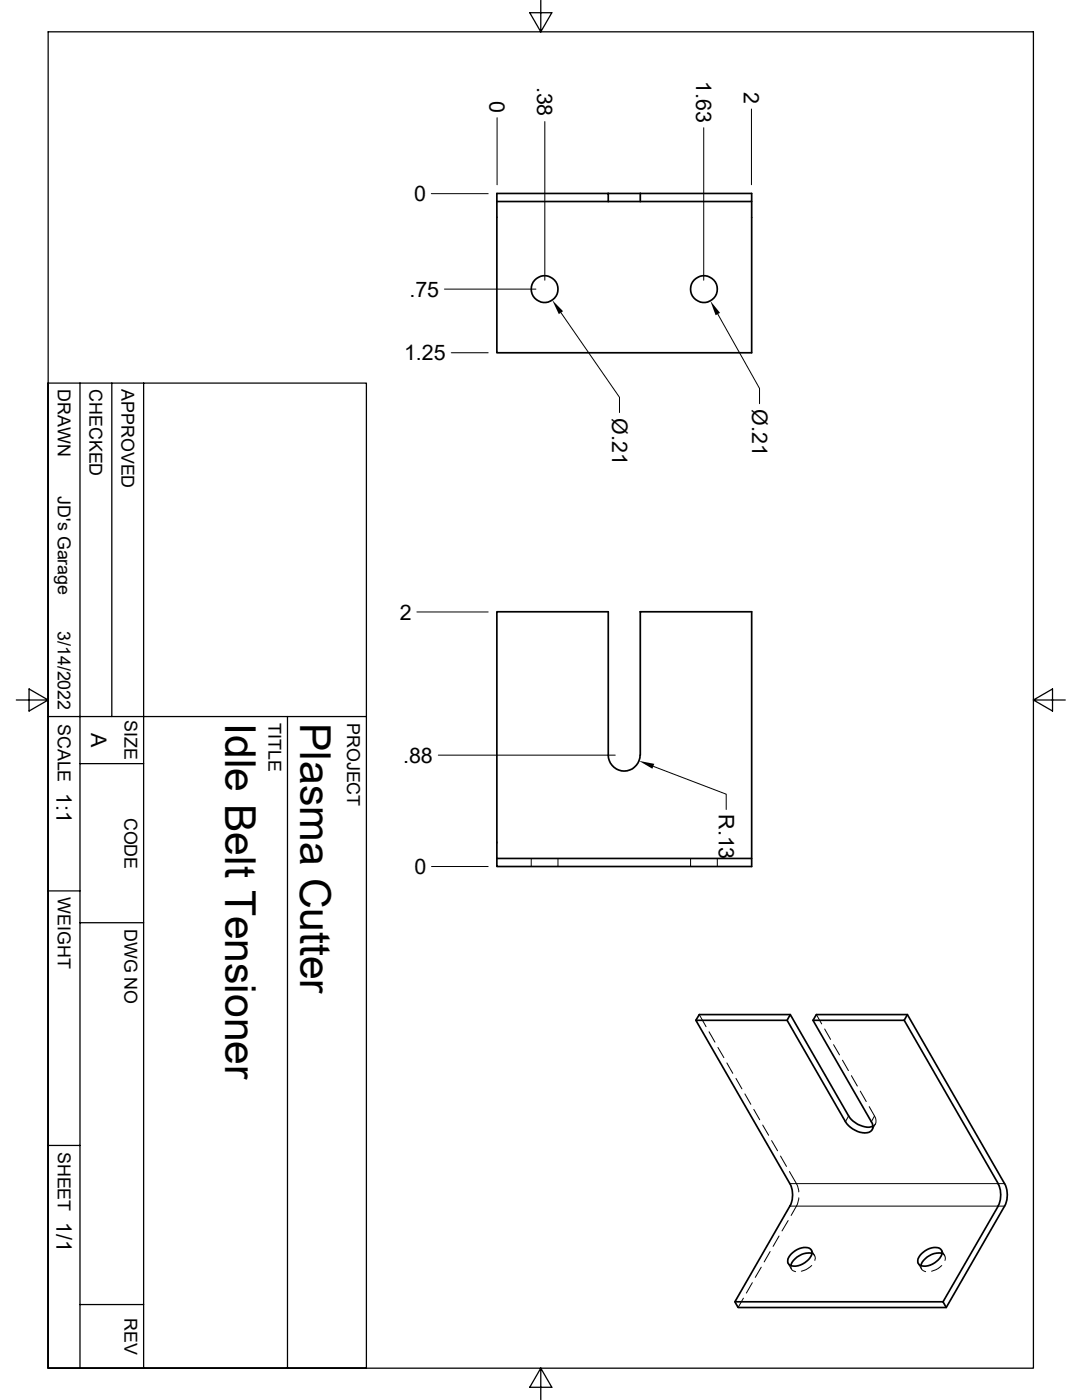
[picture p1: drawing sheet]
<svg xmlns="http://www.w3.org/2000/svg" width="216mm" height="279mm" viewBox="0 0 216 279" stroke-linecap="round" stroke-linejoin="round" font-family="sans-serif">
<g fill="none" stroke="#000" stroke-width=".34">
<path d="M121.4 38.6v1.6M121.4 38.6h-22.3v1.6M121.4 38.6h6.4M127.8 38.6h22.2v1.6h-22.2M127.8 38.6v1.6M99.1 40.2h22.3M99.1 40.2v30.2h50.9v-30.2M121.4 40.2h6.4M127.7 150.7a3.2 3.2 0 0 1-3.2 3.2 3.2 3.2 0 0 1-3.1-3.2v-28.6h-22.3v49.2M127.8 150.7v-28.6h22.2v49.2M99.1 171.3h50.9v1.6h-50.9zM157.1 203.6h-18.2l18.7 32.6a4.8 4.8 0 0 1 0 4.5l-11 19.1h41.6l.6 1.1"/>
<path d="M157.7 202.5h-18.2l-.6 1.1M180.4 203.6l18.8 32.6M181.1 202.5l-.7 1.1h-18.2M174.2 224.7a4.4 4.4 0 0 1-4.6-1.6l-11.9-20.6-.6 1.1 11.6 20.3a4.7 4.7 0 0 0 4.7 2.1 1.3 1.3 0 0 0 .5-2.1l-11.7-20.3 .7-1.1h18.2l19.3 33.7a4.8 4.8 0 0 1 0 4.5l-11.6 20.2h-41.5l-.7-1.1M199.1 236.2a4.8 4.8 0 0 1 0 4.5M157.9 250.2a3.3 3.3 0 0 1 3.8-.9 1.48 1.48 0 0 1-.4 2.1 3.3 3.3 0 0 1-3.8 1 1.48 1.48 0 0 1 .4-2.2zM162 250.1a3.8 3.8 0 0 0-4.2 2.5M183.9 250.2a3.3 3.3 0 0 1 3.8-.9 1.48 1.48 0 0 1-.5 2.1 3.3 3.3 0 0 1-3.8 1 1.48 1.48 0 0 1 .5-2.2zM188 250.1a3.8 3.8 0 0 0-4.2 2.5M199.2 240.7l-11 19.1"/>
<circle cx="108.7" cy="57.7" r="2.66"/>
<circle cx="140.5" cy="57.7" r="2.66"/>
</g>
<g fill="none" stroke="#000" stroke-width=".2">
<path d="M86.1 38.7h11.3M99.2 23.5v13.4M108.7 24.3v31.6M140.4 25.5v30.4M149.9 21.8v15.1M88.7 57.7h18.2M90 70.4h7.4M111.9 62.4l11.7 16.9v3M143.2 62.7l8.4 14.8v3.1M83.2 122.1h14.2M87.5 150.7h35.3M130.4 153l14.5 5.5v3"/>
<path d="M86.1 172.9h11.3M106 171.3v1.6M111.3 171.3v1.6M137.8 171.3v1.6M143.1 171.3v1.6M139.5 202.5l1.4 2.4M141.5 205.9l1.2 2.1M143.3 209l1.1 2.1M145 212.1l1.2 2.1M146.9 215.2l1.1 2.1M148.6 218.3l1.2 2.1M162.9 202.5l1.1 1.8"/>
<path d="M164.5 205.4l1.2 2M166.3 208.5l1.2 2M168.1 211.6l1.2 2.1M169.9 214.7l1.2 2M171.7 217.8l1.1 2M150.4 221.4l1.2 2.1M152.2 224.5l1.2 2.1M154 227.6l1.2 2.1M155.7 230.7l1.2 2.1M157.5 233.8l1.6 2.8 .3 1.3M159.4 239.1v.2a7 7 0 0 1-1.5 3.3M169.3 222.7l-.6 1.2"/>
<path d="M173.4 220.9l1.1 1.8-.6 1.2M174.5 222.7a1.31 1.31 0 0 1-.3 2M174.7 224.3l-.7 1.1M200.4 236.2h-42.8M148.3 259.1l-1 1.8M150.1 256l-1.2 2.1M151.9 252.9l-1.2 2M153.7 249.8l-1.2 2M155.4 246.7l-1.1 2.1M157.3 252.1l.6 1.2M157.3 243.6l-1.3 2.1M157.6 240.7h42.8"/>
<path d="M157.8 252.6a.97 .97 0 0 0 .9 1.2M161.9 249.5l.7 1.1M162 252.6l-1.2 .8-.9 .3M162 250.1a1.05 1.05 0 0 1 .6 1.4M183.2 252.1l.7 1.2M183.8 252.6a1.04 1.04 0 0 0 .9 1.2M187.9 249.5l.6 1.1M187.9 252.6l-.7 .6-1.3 .5M188 250.1a1.05 1.05 0 0 1 .6 1.4"/>
</g>
<g fill="none" stroke="#000" stroke-width=".25">
<path d="M9.6 6.4h196.6v266.6h-196.6zM107.9 0v6.4l2.2-3.9h-4.4l2.2 3.9M9.6 76.5h63.5v196.5h-63.5zM16 76.5v196.5M22.3 76.5v66.5M28.7 76.5v196.5M3.3 139.7h6.3l-3.8 2.2v-4.4l3.8 2.2M206.2 139.7l3.8-2.2v4.4l-3.8-2.2h6.4M9.6 143h63.5M16 152.4h12.7M57.4 143v130M9.6 177.8h6.4"/>
<path d="M16 184.1h12.7M9.6 228.6h6.4M16 260.3h12.7M107.9 273l-2.2 3.9h4.4l-2.2-3.9v6.4"/>
</g>
<path d="M110.2 59.9l2.2 2.2-.9 .6zM141.7 60l2 2.4-.9 .5zM127.5 151.8l3.1 .6-.4 1z" fill="#000"/>
<g font-size="8.5">
<text x="44.9" y="144.3" transform="rotate(90 44.9 144.3)">Idle Belt Tensioner</text>
<text x="59.9" y="144.3" transform="rotate(90 59.9 144.3)">Plasma Cutter</text>
</g>
<g font-size="4.3">
<text x="107.2" y="17.3" transform="rotate(90 107.2 17.3)">.38</text>
<text x="138.9" y="16.1" transform="rotate(90 138.9 16.1)">1.63</text>
<text x="97.7" y="20.1" transform="rotate(90 97.7 20.1)">0</text>
<text x="148.4" y="18.4" transform="rotate(90 148.4 18.4)">2</text>
<text x="82.6" y="40.1">0</text>
<text x="81.7" y="59.2">.75</text>
<text x="80.6" y="71.9">1.25</text>
<text x="122.1" y="83.4" transform="rotate(90 122.1 83.4)">Ø.21</text>
<text x="150.1" y="81.7" transform="rotate(90 150.1 81.7)">Ø.21</text>
<text x="79.8" y="123.7">2</text>
<text x="18.2" y="146.3" transform="rotate(90 18.2 146.3)">A</text>
<text x="80.4" y="152.2">.88</text>
<text x="11.3" y="158.2" transform="rotate(90 11.3 158.2)">1:1</text>
<text x="143.4" y="162.5" transform="rotate(90 143.4 162.5)">R.13</text>
<text x="82.7" y="174.4">0</text>
<text x="11.3" y="243.8" transform="rotate(90 11.3 243.8)">1/1</text>
</g>
<g font-size="3.6">
<text x="11.5" y="77.7" transform="rotate(90 11.5 77.7)">DRAWN</text>
<text x="17.9" y="77.7" transform="rotate(90 17.9 77.7)">CHECKED</text>
<text x="24.2" y="77.7" transform="rotate(90 24.2 77.7)">APPROVED</text>
<text x="11.5" y="99" transform="rotate(90 11.5 99)">JD's Garage</text>
<text x="11.5" y="125.9" transform="rotate(90 11.5 125.9)">3/14/2022</text>
<text x="24.9" y="143.8" transform="rotate(90 24.9 143.8)">SIZE</text>
<text x="11.5" y="144.5" transform="rotate(90 11.5 144.5)">SCALE</text>
<text x="53.6" y="144.3" transform="rotate(90 53.6 144.3)">TITLE</text>
<text x="69.3" y="144.3" transform="rotate(90 69.3 144.3)">PROJECT</text>
<text x="24.9" y="163.2" transform="rotate(90 24.9 163.2)">CODE</text>
<text x="11.5" y="179.1" transform="rotate(90 11.5 179.1)">WEIGHT</text>
<text x="24.9" y="185.4" transform="rotate(90 24.9 185.4)">DWG NO</text>
<text x="11.5" y="229.9" transform="rotate(90 11.5 229.9)">SHEET</text>
<text x="24.9" y="263" transform="rotate(90 24.9 263)">REV</text>
</g>
</svg>
